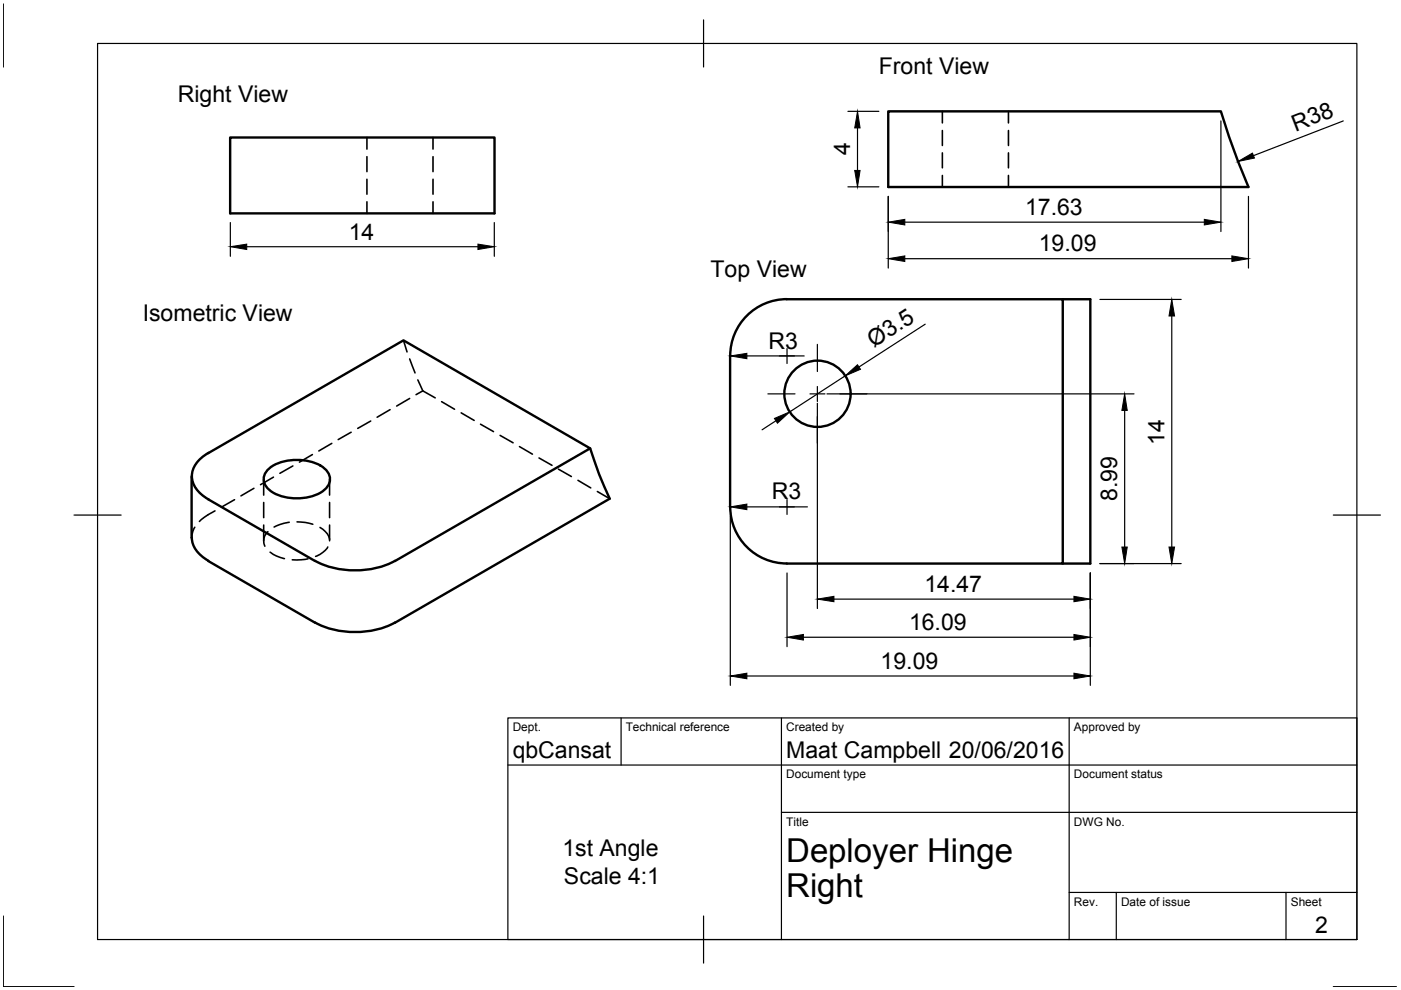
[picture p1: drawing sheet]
<svg xmlns="http://www.w3.org/2000/svg" width="297mm" height="210mm" viewBox="0 0 297 210" stroke-linecap="round" stroke-linejoin="round" font-family="sans-serif">
<!-- layer: MD_Visible -->
<g fill="none" stroke="#000" stroke-width=".51">
<path d="M48.8 29.2h56v16h-56zM188.3 23.6h70.6l1.7 5.4 1.9 5.4 2.2 5.3h-76.4zM154.8 75.5v32M166.8 63.4h58.5v56.1h-58.5M166.8 63.4a12 12 0 0 0-12 12M225.3 63.4h5.9v56.1h-5.9M44.1 96.1l41.4-23.9 39.6 22.9-41.3 23.8M44.2 96a5.7 5.7 0 0 0-3.4 5.8 6.3 6.3 0 0 0 3.4 4.1M57.1 99.3a10.5 10.5 0 0 1 11.6 0 2.8 2.8 0 0 1 0 4.6 10.5 10.5 0 0 1-11.6 0 2.8 2.8 0 0 1 0-4.6zM125.1 95.1a74.8 74.8 0 0 0 4.2 10.6l-45.5 26.3M40.6 101v13M40.7 114a6 6 0 0 0 3.5 4.9"/>
<path d="M44.1 118.9l22.7 13.1M44.1 105.9l22.7 13M66.8 118.9a18.7 18.7 0 0 0 17 0M154.8 107.4a12 12 0 0 0 12 12.1M66.8 132a18.7 18.7 0 0 0 17 0"/>
<circle cx="173.3" cy="83.5" r="7"/>
</g>
<!-- layer: MD_Hidden -->
<g fill="none" stroke="#000" stroke-width=".34">
<path d="M77.8 29.2v2.4M77.8 33.2v3.2M77.8 38v3.2M91.8 29.2v2.4M91.8 33.2v3.2M91.8 38v3.2M199.8 23.6v2.5M199.8 27.7v3.1M199.8 32.4v3.2M199.8 37.2v2.5M213.8 23.6v2.5M213.8 27.7v3.1"/>
<path d="M213.8 32.4v3.2M213.8 37.2v2.5M77.8 42.8v2.4M91.8 42.8v2.4M85.5 72.2l.8 2.4M86.9 76.1l1.1 3M62.1 98.8l-2.8 1.6M66.2 96.4l-2.7 1.6M70.3 94l-2.7 1.6M74.5 91.6l-2.8 1.6M78.6 89.3l-2.8 1.5M82.7 86.9l-2.7 1.6"/>
<path d="M86.9 84.5l-2.8 1.6M88.6 80.5l1 2.4M89.6 82.9l-1.4 .8M89.6 82.9l2.7 1.5M93.6 85.2l2.8 1.6M97.8 87.5l2.7 1.6M101.9 89.9l2.7 1.6M106 92.3l2.8 1.6M110.1 94.7l2.8 1.6M114.3 97.1l2.7 1.6M118.4 99.5l2.7 1.5M41.3 111.8l-.4 .9-.3 1.3"/>
<path d="M45.6 108.3a12.2 12.2 0 0 0-3.3 2.3M49.7 105.9l-2.7 1.6M53.8 103.5l-2.7 1.6M55.9 101.6v3.4M55.9 106.5v3.3M55.9 111.3v3.4M56.8 112.7a2.58 2.58 0 0 0-.6 3.1M57.3 117.1a7.2 7.2 0 0 0 3 1.3M58 101.2l-2.8 1.6M61.3 110.7l-1.9 .5-1.3 .5M63 110.6l1.7 .2 1.6 .4M65.3 118.5l-1.5 .2h-1.8"/>
<path d="M67.8 111.8a3.6 3.6 0 0 1 2.1 2.6M69.5 116l-1.1 1.1-1.5 .9M69.9 101.6v3.4M69.9 106.5v3.3M69.9 111.3v3.4M122.5 101.8l2.8 1.6M126.6 104.2l2.7 1.5"/>
</g>
<!-- layer: BORDER -->
<path d="M.7 .8v13.4M20.7 9.2h267v190h-267zM149.2 4.2v10M15.7 109.2h10M282.7 109.2h10M.7 194.2v15h15M149.2 194.2v10M282.7 209.2h13.4" fill="none" stroke="#000" stroke-width=".25"/>
<!-- layer: TITLEBLOCK -->
<path d="M107.7 152.2h180v47h-180zM131.7 152.2v10M165.7 152.2v47M226.7 152.2v47M107.7 162.2h180M165.7 172.2h122M226.7 189.2h61M236.7 189.2v10M272.7 189.2v10" fill="none" stroke="#000" stroke-width=".25"/>
<!-- layer: Center Lines -->
<path d="M165.3 75.5h3.1M166.9 73.9v3.2M173.3 73v5.8M162.8 83.5h5.8M171.7 83.5h3.2M173.3 81.9v3.2M173.3 88.3v5.7M178.1 83.5h5.7M165.3 107.5h3.1M166.9 105.9v3.2" fill="none" stroke="#000" stroke-width=".25"/>
<!-- layer: 0 -->
<g fill="none" stroke="#000" stroke-width=".25">
<path d="M179.8 39.6h6.5M179.8 23.6h6.5M181.8 27.1v9M258.9 25.6v23.5M284.8 25.6l-19 7.4M48.8 47.2v7.1M52.3 52.3h49M104.8 47.2v7.1M188.3 41.6v15.2M191.8 47.1h63.5M191.8 54.8h69.4M264.7 41.6v15.2"/>
<path d="M158.4 75.5h12.1M179.2 79.7l-11.7 7.6M196.2 68.7l-14.1 9.1M233.2 63.5h17.2M248.4 67v49M164.5 89.2l-2.9 1.9M173.3 85.5v43.5M175.3 83.5h65.1M238.4 87v29M154.8 109.5v35.8M158.4 107.5h12.8M233.2 119.5h17.2"/>
<path d="M166.9 121.5v15.6M170.3 135.1h57.4M176.8 127h50.9M231.2 121.5v23.8M158.4 143.3h69.3"/>
</g>
<g fill="#000" stroke="#000" stroke-width=".21">
<path d="M181.2 36.1h1.2l-.6 3.5zM181.8 23.6l.6 3.5h-1.2zM262.5 34.2l3-1.7 .5 1zM48.8 52.3l3.5-.5v1.1zM101.3 51.8l3.5 .5-3.5 .6zM188.3 47.1l3.5-.6v1.2zM188.3 54.8l3.5-.5v1.1zM255.3 46.5l3.6 .6-3.6 .6zM261.2 54.3l3.5 .5-3.5 .6zM154.8 75.5l3.6-.6v1.2zM179.2 79.7l2.6-2.4 .6 1zM248.4 63.5l.6 3.5h-1.2z"/>
<path d="M164.2 88.7l3.3-1.4-2.7 2.4zM238.4 83.5l.6 3.5h-1.1zM154.8 107.5l3.6-.6v1.2zM237.9 116h1.1l-.6 3.5zM247.8 116h1.2l-.6 3.5zM166.9 135.1l3.4-.6v1.2zM173.3 127l3.5-.6v1.2zM227.7 126.4l3.5 .6-3.5 .6zM227.7 134.5l3.5 .6-3.5 .6zM154.8 143.3l3.6-.6v1.2zM227.7 142.7l3.5 .6-3.5 .6z"/>
</g>
<g font-size="7">
<text x="166.7" y="182.7">Deployer Hinge</text>
<text x="166.7" y="190.2">Right</text>
</g>
<g font-size="4.9">
<text x="186.3" y="15.8">Front View</text>
<text x="37.7" y="21.7">Right View</text>
<text x="274.7" y="27.9" transform="rotate(-21 274.7 27.9)">R38</text>
<text x="180.3" y="32.9" transform="rotate(-90 180.3 32.9)">4</text>
<text x="217.3" y="45.5">17.63</text>
<text x="73.9" y="50.8">14</text>
<text x="220.2" y="53.3">19.09</text>
<text x="150.7" y="58.7">Top View</text>
<text x="30.3" y="68.1">Isometric View</text>
<text x="163" y="73.9">R3</text>
<text x="185.3" y="73.8" transform="rotate(-33 185.3 73.8)">Ø3.5</text>
<text x="246.9" y="94.3" transform="rotate(-90 246.9 94.3)">14</text>
<text x="163.6" y="105.9">R3</text>
<text x="236.9" y="106.2" transform="rotate(-90 236.9 106.2)">8.99</text>
<text x="196" y="125.5">14.47</text>
<text x="192.7" y="133.5">16.09</text>
<text x="186.7" y="141.8">19.09</text>
<text x="108.7" y="160.7">qbCansat</text>
<text x="166.7" y="160.7">Maat Campbell 20/06/2016</text>
<text x="119.2" y="181.5">1st Angle</text>
<text x="119.6" y="187.4">Scale 4:1</text>
<text x="278.8" y="197.9">2</text>
</g>
<g font-size="2.5">
<text x="108.7" y="155">Dept.</text>
<text x="132.7" y="155">Technical reference</text>
<text x="166.7" y="155">Created by</text>
<text x="227.7" y="155">Approved by</text>
<text x="166.7" y="165">Document type</text>
<text x="227.7" y="165">Document status</text>
<text x="166.7" y="175">Title</text>
<text x="227.7" y="175">DWG No.</text>
<text x="227.7" y="192">Rev.</text>
<text x="237.7" y="192">Date of issue</text>
<text x="273.7" y="192">Sheet</text>
</g>
</svg>
